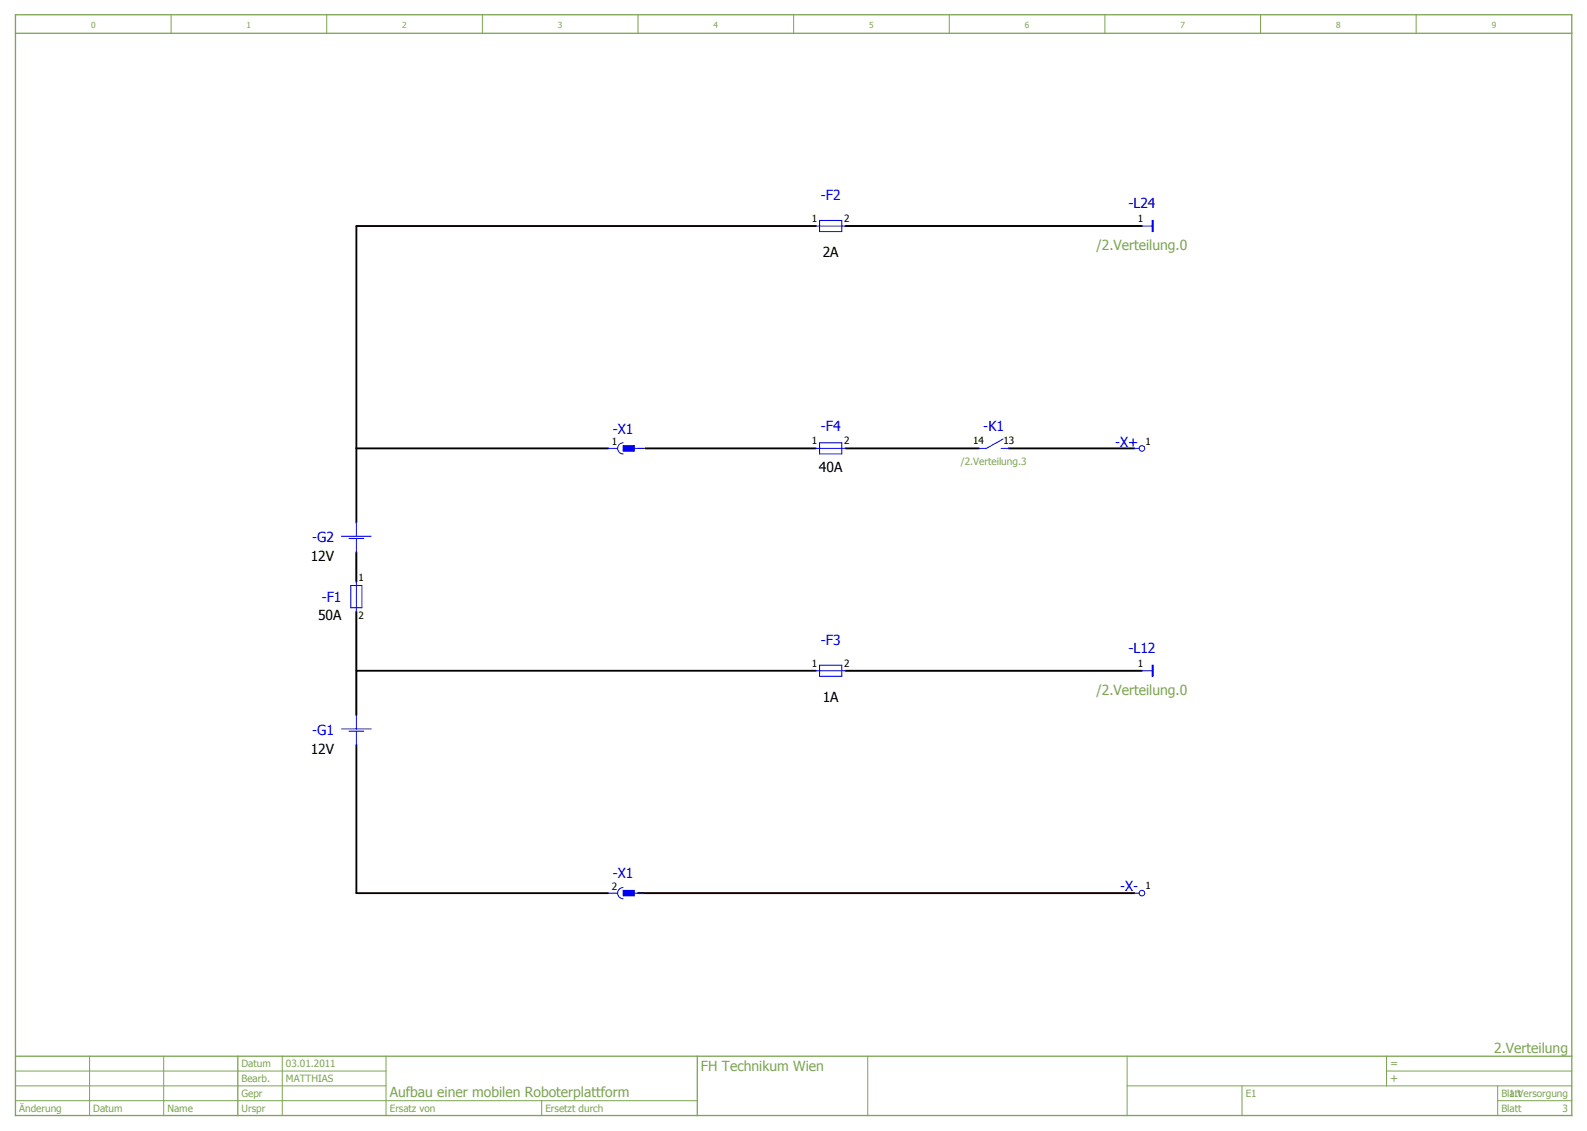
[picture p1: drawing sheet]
<svg xmlns="http://www.w3.org/2000/svg" width="428mm" height="305mm" viewBox="0 0 428 305" stroke-linecap="round" stroke-linejoin="round" font-family="sans-serif">
<g fill="none" stroke="#7ca552" stroke-width=".27">
<path d="M46.2 4v5M88.2 4v5M130.2 4v5M172.2 4v5M214.2 4v5M256.2 4v5M298.2 4v5M340.2 4v5M382.2 4v5M4.2 297h184M4.2 293h100M4.2 289h100"/>
<path d="M24.2 285v16M44.2 285v16M76.2 285v16M104.2 285v16M146.2 297v4M234.2 285v16M304.2 293h120M304.2 285v16M335.2 293v8M374.2 289h50M374.2 285v8M404.2 297h20"/>
<path d="M404.2 293v8"/>
</g>
<path d="M4.2 9h420M4.2 4h420v297h-420zM4.2 285h420M64.2 285v16M188.2 285v16" fill="none" stroke="#7ca552" stroke-width=".35"/>
<path d="M228.2 61h80M172.2 121h48M228.2 121h36M272.2 121h34M96.2 149v8M96.2 165v28M228.2 181h80M172.2 241h134" fill="none" stroke="#f00" stroke-width=".27"/>
<path d="M220.2 61h-124v80M228.2 61h80M96.2 121h68M174.2 121h46M228.2 121h36M272.2 121h34M96.2 149v8M96.2 165v28M96.2 181h124M228.2 181h80M96.2 201v40h68M172.2 241h134" fill="none" stroke="#000" stroke-width=".5"/>
<g fill="none" stroke="#00f" stroke-width=".27">
<path d="M221.2 59.5h6v3h-6zM220.2 61h8M308.2 61h2.7M168.2 119.5a1.5 1.5 0 0 0-1.5 1.5 1.5 1.5 0 0 0 1.5 1.5M221.2 119.5h6v3h-6zM270.7 118.5l-4.5 2.5h-2M164.2 121h2.5M171.2 121h2.5M220.2 121h8M270.2 121h2M306.2 121h1.2M92.2 144.7h8"/>
<path d="M94.2 145.3h4M94.7 158h3v6h-3zM96.2 141v3.7M96.2 145.3v3.7M96.2 157v8M221.2 179.5h6v3h-6zM92.2 196.7h8M94.2 197.3h4M96.2 193v3.7M96.2 197.3v3.7M220.2 181h8M308.2 181h2.7"/>
<path d="M168.2 239.5a1.5 1.5 0 0 0-1.5 1.5 1.5 1.5 0 0 0 1.5 1.5M164.2 241h2.5M171.2 241h2.5M306.2 241h1.2"/>
<circle cx="308.2" cy="121" r=".75"/>
<circle cx="308.2" cy="241" r=".75"/>
</g>
<g fill="#00f" stroke="#00f" stroke-width=".27">
<path d="M310.9 179.5h.3v3h-.3z"/>
<path d="M310.9 59.5h.3v3h-.3z"/>
<path d="M168.2 240.2h3v1.5h-3z"/>
<path d="M168.2 120.2h3v1.5h-3z"/>
</g>
<g font-size="3.7" fill="#00f">
<text x="221.5" y="54">-F2</text>
<text x="304.5" y="56.2">-L24</text>
<text x="165.4" y="117">-X1</text>
<text x="221.5" y="116.2">-F4</text>
<text x="265.4" y="116.2">-K1</text>
<text x="300.9" y="120.5">-X+</text>
<text x="84.3" y="146.3">-G2</text>
<text x="86.8" y="162.3">-F1</text>
<text x="221.5" y="174">-F3</text>
<text x="304.5" y="176.2">-L12</text>
<text x="84.3" y="198.3">-G1</text>
<text x="165.4" y="237">-X1</text>
<text x="302.3" y="240.5">-X-</text>
</g>
<g font-size="3.7">
<text x="222" y="69.5">2A</text>
<text x="221" y="127.5">40A</text>
<text x="83.8" y="151.3">12V</text>
<text x="85.8" y="167.3">50A</text>
<text x="222" y="189.5">1A</text>
<text x="83.8" y="203.3">12V</text>
</g>
<g font-size="3.7" fill="#7ca552">
<text x="295.9" y="67.5">/2.Verteilung.0</text>
<text x="295.9" y="187.5">/2.Verteilung.0</text>
<text x="403.2" y="284">2.Verteilung</text>
<text x="189.2" y="289">FH Technikum Wien</text>
<text x="105.2" y="296">Aufbau einer mobilen Roboterplattform</text>
</g>
<g font-size="3" fill="#7ca552">
<text x="375.2" y="288">=</text>
<text x="375.2" y="292">+</text>
</g>
<g font-size="2.7">
<text x="219.1" y="59.8">1</text>
<text x="227.8" y="59.8">2</text>
<text x="307.1" y="59.8">1</text>
<text x="219.1" y="119.8">1</text>
<text x="227.8" y="119.8">2</text>
<text x="262.6" y="119.8">14</text>
<text x="270.8" y="119.8">13</text>
<text x="309.2" y="120">1</text>
<text x="165.1" y="120">1</text>
<text x="96.8" y="156.8">1</text>
<text x="96.8" y="167.1">2</text>
<text x="219.1" y="179.8">1</text>
<text x="227.8" y="179.8">2</text>
<text x="307.1" y="179.8">1</text>
<text x="309.2" y="240">1</text>
<text x="165.1" y="240">2</text>
</g>
<g font-size="2.7" fill="#7ca552">
<text x="259.3" y="125.5">/2.Verteilung.3</text>
<text x="65.2" y="288">Datum</text>
<text x="77.2" y="288">03.01.2011</text>
<text x="65.2" y="292">Bearb.</text>
<text x="77.2" y="292">MATTHIAS</text>
<text x="5.2" y="300">Änderung</text>
<text x="25.2" y="300">Datum</text>
<text x="45.2" y="300">Name</text>
<text x="65.2" y="300">Urspr</text>
<text x="65.2" y="296">Gepr</text>
<text x="105.2" y="300">Ersatz von</text>
<text x="147.2" y="300">Ersetzt durch</text>
<text x="336.2" y="296">E1</text>
<text x="405.2" y="296">Blatt</text>
<text x="405.2" y="300">Blatt</text>
<text x="407.2" y="296">1.Versorgung</text>
<text x="421.7" y="300">3</text>
</g>
<g font-size="2.2" fill="#7ca552">
<text x="24.6" y="7.5">0</text>
<text x="66.6" y="7.5">1</text>
<text x="108.6" y="7.5">2</text>
<text x="150.6" y="7.5">3</text>
<text x="192.6" y="7.5">4</text>
<text x="234.6" y="7.5">5</text>
<text x="276.6" y="7.5">6</text>
<text x="318.6" y="7.5">7</text>
<text x="360.6" y="7.5">8</text>
<text x="402.6" y="7.5">9</text>
</g>
</svg>
